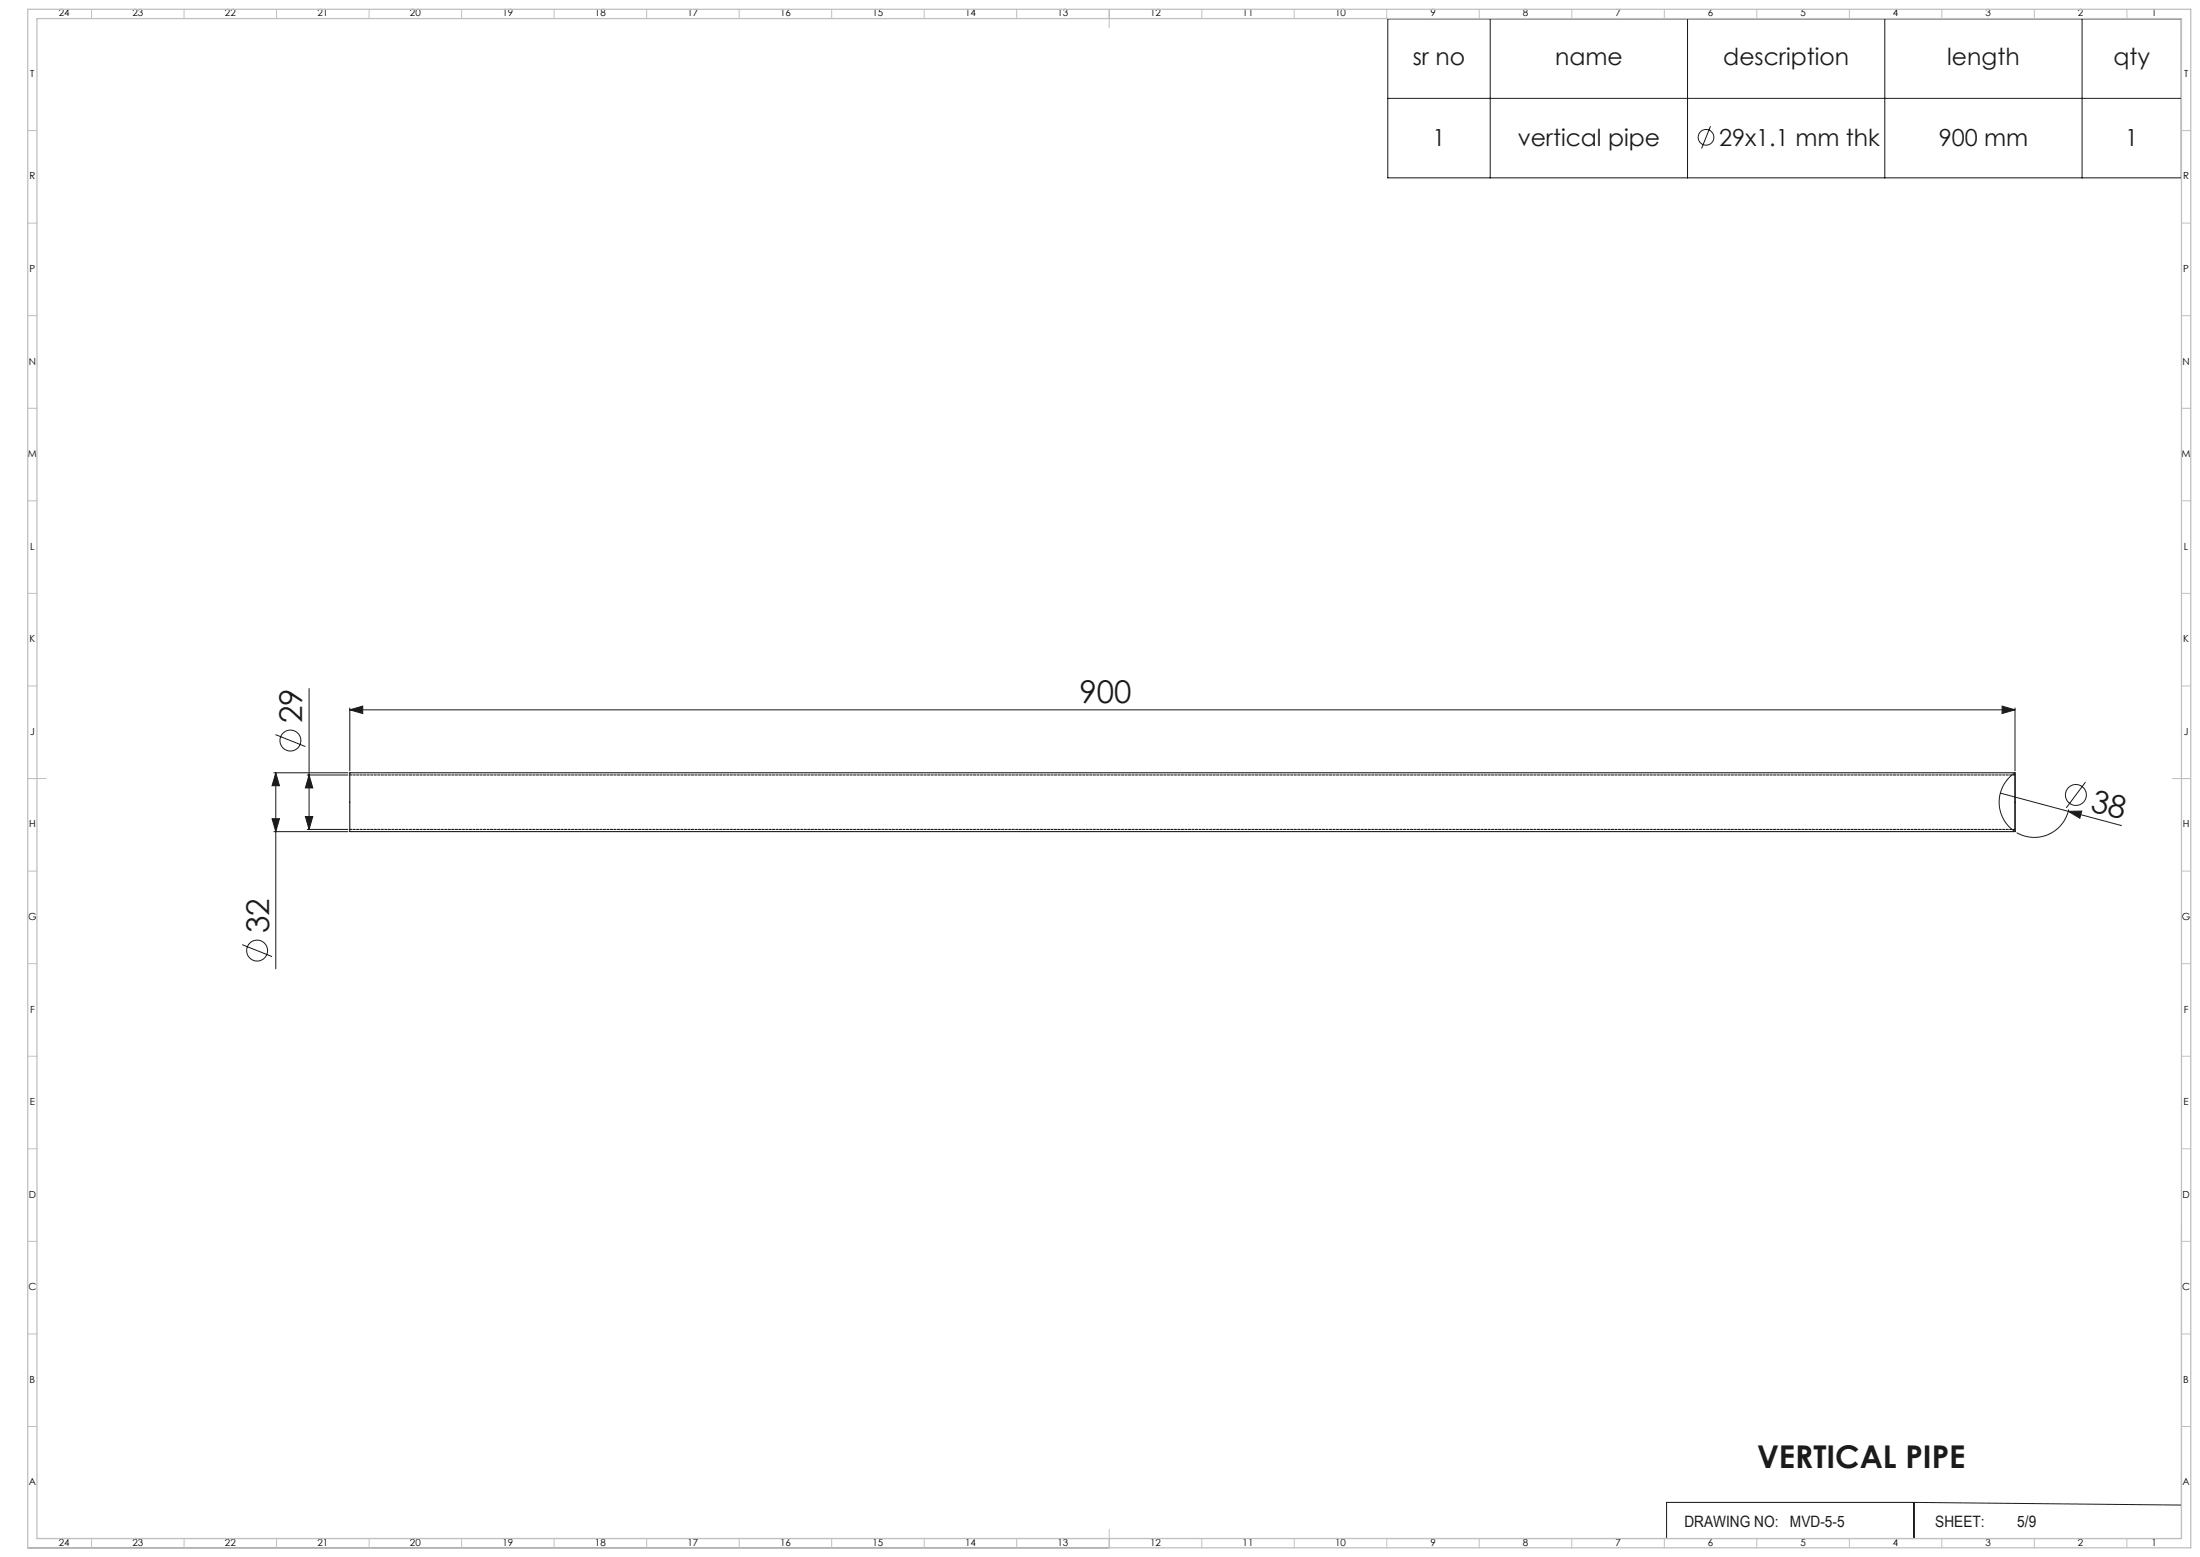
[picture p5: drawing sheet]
<svg xmlns="http://www.w3.org/2000/svg" width="1189mm" height="841mm" viewBox="0 0 1189 841" stroke-linecap="round" stroke-linejoin="round" font-family="sans-serif">
<g fill="none" stroke="#191924" stroke-width=".54">
<path d="M750 10h429v86h-429zM805 10v86M912 10v86M1019 10v86M1125 10v86M750 53h429M924 68l-4 12M167 372v76M149 397l16 6M189 383l7-2v4zM189 382v34M189 383h900"/>
<path d="M1082 381l7 2-7 2zM1089 382v34M148 417h40M149 417l2 7h-4zM149 417v106M166 419h22M167 419l2 7h-4zM1086 420l3-3v32a19 19 0 0 1-3-29zM1081 428l66 18M1118 438h7l-1 4zM1118 437a19 19 0 0 1-28 13M1127 422l-10 14"/>
<path d="M147 442h4l-2 7zM148 449h40M165 441h4l-2 7zM166 448h22M131 510l16 7M1179 662v169h-430M1034 812h-133v19M1034 812v19M1034 812l145 1M15 836h584M20 831h579M648 831h1"/>
<circle cx="922" cy="74" r="4"/>
<circle cx="157" cy="400" r="6"/>
<circle cx="1122" cy="429" r="6"/>
<circle cx="139" cy="513" r="6"/>
</g>
<g fill="none" stroke="#c0c0c0" stroke-width=".54">
<path d="M49 5v5M99 5v5M149 5v5M199 5v5M249 5v5M299 5v5M349 5v5M399 5v5M449 5v5M499 5v5M549 5v5M599 5v10"/>
<path d="M649 5v5M699 5v5M749 5v5M799 5v5M849 5v5M899 5v5M949 5v5M999 5v5M1049 5v5M1099 5v5M1149 5v5M15 71h5"/>
<path d="M1179 71h5M15 121h5M1179 121h5M15 171h5M1179 171h5M15 221h5M1179 221h5M15 271h5M1179 271h5M15 321h5M1179 321h5M15 371h5"/>
<path d="M1179 371h5M15 421h10M1174 421h10M15 471h5M1179 471h5M15 521h5M1179 521h5M15 571h5M1179 571h5M15 621h5M1179 621h5M15 671h5"/>
<path d="M1179 671h5M15 721h5M1179 721h5M15 771h5M1179 771h5M49 831v5M99 831v5M149 831v5M199 831v5M249 831v5M299 831v5M349 831v5"/>
<path d="M399 831v5M449 831v5M499 831v5M549 831v5M599 826v10M649 831v5M699 831v5M749 831v5M799 831v5M849 831v5M899 831v5M949 831v5"/>
<path d="M999 831v5M1049 831v5M1099 831v5M1149 831v5"/>
</g>
<path d="M15 5h1169v831h-1169zM20 10h1159v821h-1159z" fill="none" stroke="#c0c0c0" stroke-width=".7"/>
<g fill="#191924">
<path d="M1118 438h7l-1 4z"/>
<path d="M1082 381l7 2-7 2zM189 383l7-2v4z"/>
<path d="M165 441h4l-2 7zM167 419l2 7h-4z"/>
<path d="M149 417l2 7h-4zM147 442h4l-2 7z"/>
</g>
<path d="M189 417h900v32h-900z" fill="none" stroke="#000" stroke-width=".54"/>
<path d="M1089 419h-900M189 448h900" fill="none" stroke="#000" stroke-width=".54" stroke-dasharray="1.3 .6" stroke-dashoffset=".2"/>
<g font-size="16.9" fill="#191924">
<text x="583" y="380">900</text>
<text x="163" y="391" transform="rotate(-90 163 391)">29</text>
<text x="1129" y="438" transform="rotate(15 1129 438)">38</text>
<text x="145" y="504" transform="rotate(-90 145 504)">32</text>
<text x="950" y="793">VERTICAL PIPE</text>
</g>
<g font-size="12.7" fill="#191924">
<text x="764" y="35">sr no</text>
<text x="840" y="35">name</text>
<text x="931" y="35">description</text>
<text x="1052" y="35">length</text>
<text x="1142" y="35">qty</text>
<text x="774" y="79">1</text>
<text x="820" y="79">vertical pipe</text>
<text x="929" y="79">29x1.1 mm thk</text>
<text x="1048" y="79">900 mm</text>
<text x="1149" y="79">1</text>
</g>
<g font-size="8.5" fill="#191924">
<text x="910" y="825">DRAWING NO:</text>
<text x="967" y="825">MVD-5-5</text>
<text x="1046" y="825">SHEET:</text>
<text x="1090" y="825">5/9</text>
</g>
<g font-size="5.3">
<text x="32" y="9">24</text>
<text x="72" y="9">23</text>
<text x="122" y="9">22</text>
<text x="172" y="9">21</text>
<text x="222" y="9">20</text>
<text x="272" y="9">19</text>
<text x="322" y="9">18</text>
<text x="372" y="9">17</text>
<text x="422" y="9">16</text>
<text x="472" y="9">15</text>
<text x="522" y="9">14</text>
<text x="572" y="9">13</text>
<text x="622" y="9">12</text>
<text x="672" y="9">11</text>
<text x="722" y="9">10</text>
<text x="773" y="9">9</text>
<text x="823" y="9">8</text>
<text x="873" y="9">7</text>
<text x="923" y="9">6</text>
<text x="973" y="9">5</text>
<text x="1023" y="9">4</text>
<text x="1073" y="9">3</text>
<text x="1123" y="9">2</text>
<text x="1163" y="9">1</text>
<text x="16" y="42">T</text>
<text x="1180" y="42">T</text>
<text x="16" y="97">R</text>
<text x="1180" y="97">R</text>
<text x="16" y="147">P</text>
<text x="1180" y="147">P</text>
<text x="16" y="197">N</text>
<text x="1180" y="197">N</text>
<text x="15" y="247">M</text>
<text x="1179" y="247">M</text>
<text x="16" y="297">L</text>
<text x="1180" y="297">L</text>
<text x="16" y="347">K</text>
<text x="1180" y="347">K</text>
<text x="16" y="397">J</text>
<text x="1180" y="397">J</text>
<text x="16" y="447">H</text>
<text x="1180" y="447">H</text>
<text x="15" y="497">G</text>
<text x="1179" y="497">G</text>
<text x="16" y="547">F</text>
<text x="1180" y="547">F</text>
<text x="16" y="597">E</text>
<text x="1180" y="597">E</text>
<text x="16" y="647">D</text>
<text x="1180" y="647">D</text>
<text x="15" y="697">C</text>
<text x="1179" y="697">C</text>
<text x="16" y="747">B</text>
<text x="1180" y="747">B</text>
<text x="16" y="802">A</text>
<text x="1180" y="802">A</text>
<text x="32" y="835">24</text>
<text x="72" y="835">23</text>
<text x="122" y="835">22</text>
<text x="172" y="835">21</text>
<text x="222" y="835">20</text>
<text x="272" y="835">19</text>
<text x="322" y="835">18</text>
<text x="372" y="835">17</text>
<text x="422" y="835">16</text>
<text x="472" y="835">15</text>
<text x="522" y="835">14</text>
<text x="572" y="835">13</text>
<text x="622" y="835">12</text>
<text x="672" y="835">11</text>
<text x="722" y="835">10</text>
<text x="773" y="835">9</text>
<text x="823" y="835">8</text>
<text x="873" y="835">7</text>
<text x="923" y="835">6</text>
<text x="973" y="835">5</text>
<text x="1023" y="835">4</text>
<text x="1073" y="835">3</text>
<text x="1123" y="835">2</text>
<text x="1163" y="835">1</text>
</g>
</svg>
